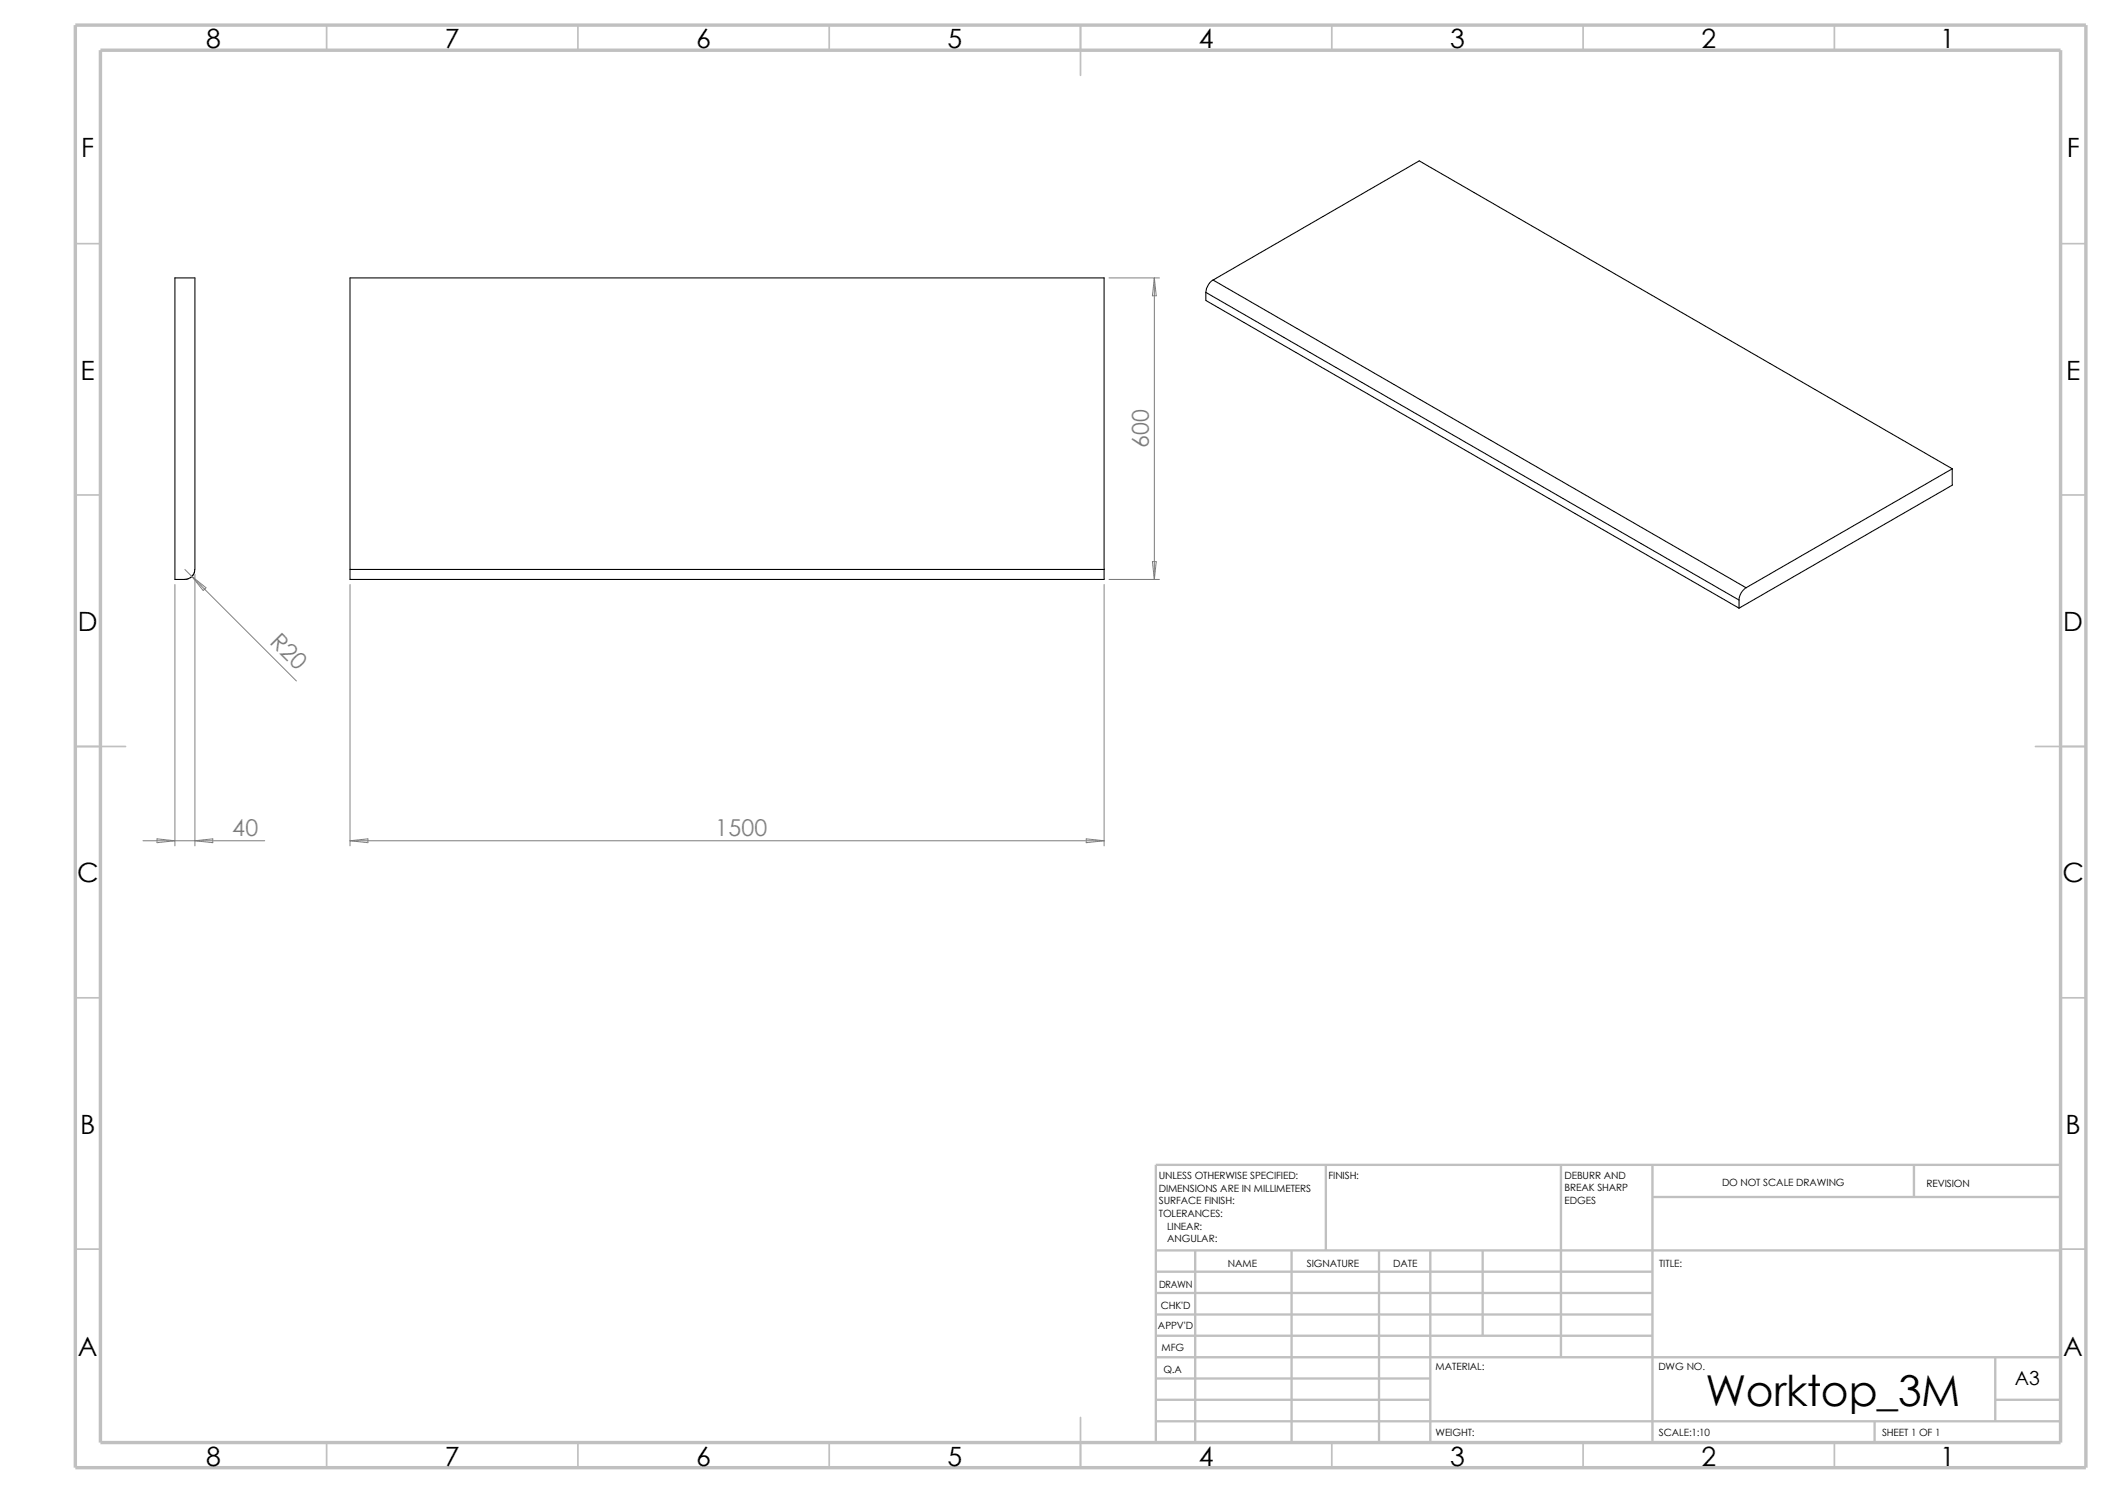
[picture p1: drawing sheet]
<svg xmlns="http://www.w3.org/2000/svg" width="420mm" height="297mm" viewBox="0 0 420 297" stroke-linecap="round" stroke-linejoin="round" font-family="sans-serif">
<g fill="none" stroke="#c0c0c0" stroke-width=".34">
<path d="M65 5v5M115 5v5M165 5v5M215 5v10M265 5v5M315 5v5M365 5v5M15 48.5h5M410 48.5h5M15 98.5h5M410 98.5h5M15 148.5h10"/>
<path d="M405 148.5h10M15 198.5h5M410 198.5h5M15 248.5h5M410 248.5h5M65 287v5M115 287v5M165 287v5M215 282v10M265 287v5M315 287v5M365 287v5"/>
</g>
<g fill="none" stroke="#c0c0c0" stroke-width=".47">
<path d="M263.8 231.7v17.1M310.6 231.7v38.3M328.8 231.7v55.3M328.8 238.1h81.2M380.8 231.7v6.4M410 231.7h-180v55.3M230 248.8h180M230 257.2h98.8M230 253h98.8M237.8 248.8v38.2M257 248.8v38.2M274.4 248.8v38.2"/>
<path d="M284.6 248.8v38.2M295 248.8v16.9M230 265.7h98.8M230 261.5h98.8M230 278.5h54.6M230 274.2h54.6M230 270h180M397 278.5h13M397 270v12.7M230 282.7h180M373 282.7v4.3"/>
</g>
<path d="M15 5h400v287h-400zM20 10h390v277h-390z" fill="none" stroke="#c0c0c0" stroke-width=".68" stroke-linecap="butt"/>
<g fill="none" stroke="#000" stroke-width=".21">
<path d="M239.9 58.2l106.1 61.2M239.9 58.2v1.6l106.1 61.2M241.3 55.7a3.2 3.2 0 0 0-1.4 2.5M241.3 55.7l106.1 61.2M241.3 55.7l41.1-23.7 106 61.3M388.4 93.3v3.2l-42.4 24.5M388.4 93.3l-41 23.6M38.8 113.3v-58h-4v60h2l1.1-.4 .5-.5 .3-.6v-.5M69.6 113.3v-58h150.1v58M69.6 113.3h150.1M219.7 113.3v2h-150.1v-2M346 119.4v1.6"/>
<path d="M347.4 116.9a3 3 0 0 0-1.4 2.5"/>
</g>
<g fill="none" stroke="#808080" stroke-width=".2">
<path d="M220.6 55.3h10.1M229.7 55.3v60M229.7 55.3l.3 3.5h-.7zM34.8 116.3v52M36.8 113.3l22.2 22.2M38.2 114.7l2.8 2.2-.6 .6zM38.8 114.3v54M69.6 116.3v52M219.7 116.3v52M220.6 115.3h10.1M229.3 111.7h.7l-.3 3.6zM28.4 167.3h24.3"/>
<path d="M31.2 166.9l3.6 .4-3.6 .3zM38.8 167.3l3.5-.4v.7zM69.6 167.3h150.1M69.6 167.3l3.6-.4v.7zM216.1 166.9l3.6 .4-3.6 .3z"/>
</g>
<text font-size="8.5" x="339.3" y="279.7">Worktop_3M</text>
<g font-size="5.3">
<text x="41" y="9.6">8</text>
<text x="88.5" y="9.6">7</text>
<text x="138.5" y="9.6">6</text>
<text x="188.5" y="9.6">5</text>
<text x="238.5" y="9.6">4</text>
<text x="288.5" y="9.6">3</text>
<text x="338.5" y="9.6">2</text>
<text x="386" y="9.6">1</text>
<text x="16.2" y="31.3">F</text>
<text x="411.2" y="31.3">F</text>
<text x="16" y="75.6">E</text>
<text x="411" y="75.6">E</text>
<text x="15.5" y="125.6">D</text>
<text x="410.5" y="125.6">D</text>
<text x="15.3" y="175.6">C</text>
<text x="410.3" y="175.6">C</text>
<text x="16" y="225.6">B</text>
<text x="411" y="225.6">B</text>
<text x="15.5" y="269.8">A</text>
<text x="410.5" y="269.8">A</text>
<text x="41" y="291.6">8</text>
<text x="88.5" y="291.6">7</text>
<text x="138.5" y="291.6">6</text>
<text x="188.5" y="291.6">5</text>
<text x="238.5" y="291.6">4</text>
<text x="288.5" y="291.6">3</text>
<text x="338.5" y="291.6">2</text>
<text x="386" y="291.6">1</text>
</g>
<g font-size="4.6" fill="#808080">
<text x="228.6" y="89.1" transform="rotate(-90 228.6 89.1)">600</text>
<text x="53.5" y="127.9" transform="rotate(45 53.5 127.9)">R20</text>
<text x="46.2" y="166.3">40</text>
<text x="142.3" y="166.3">1500</text>
</g>
<text font-size="3.9" x="400.9" y="275.5">A3</text>
<g font-size="2">
<text x="230.5" y="234.6">UNLESS OTHERWISE SPECIFIED:</text>
<text x="230.5" y="237.1">DIMENSIONS ARE IN MILLIMETERS</text>
<text x="230.5" y="239.6">SURFACE FINISH:</text>
<text x="264.3" y="234.6">FINISH:</text>
<text x="311.3" y="239.5">EDGES</text>
<text x="311.3" y="234.5">DEBURR AND</text>
<text x="311.3" y="237">BREAK SHARP</text>
<text x="342.6" y="236">DO NOT SCALE DRAWING</text>
<text x="383.3" y="236.2">REVISION</text>
<text x="230.5" y="242.1">TOLERANCES:</text>
<text x="232.2" y="244.6">LINEAR:</text>
<text x="232.2" y="247.1">ANGULAR:</text>
<text x="260" y="252">SIGNATURE</text>
<text x="277.2" y="252">DATE</text>
<text x="330.1" y="252">TITLE:</text>
<text x="230.6" y="256.2">DRAWN</text>
<text x="244.3" y="252.1">NAME</text>
<text x="230.9" y="260.4">CHK'D</text>
<text x="230.4" y="264.5">APPV'D</text>
<text x="231.1" y="268.8">MFG</text>
<text x="231.5" y="273.1">Q.A</text>
<text x="285.6" y="272.5">MATERIAL:</text>
<text x="329.9" y="272.5">DWG NO.</text>
<text x="285.6" y="285.6">WEIGHT:</text>
<text x="330" y="285.6">SCALE:1:10</text>
<text x="374.4" y="285.6">SHEET 1 OF 1</text>
</g>
</svg>
